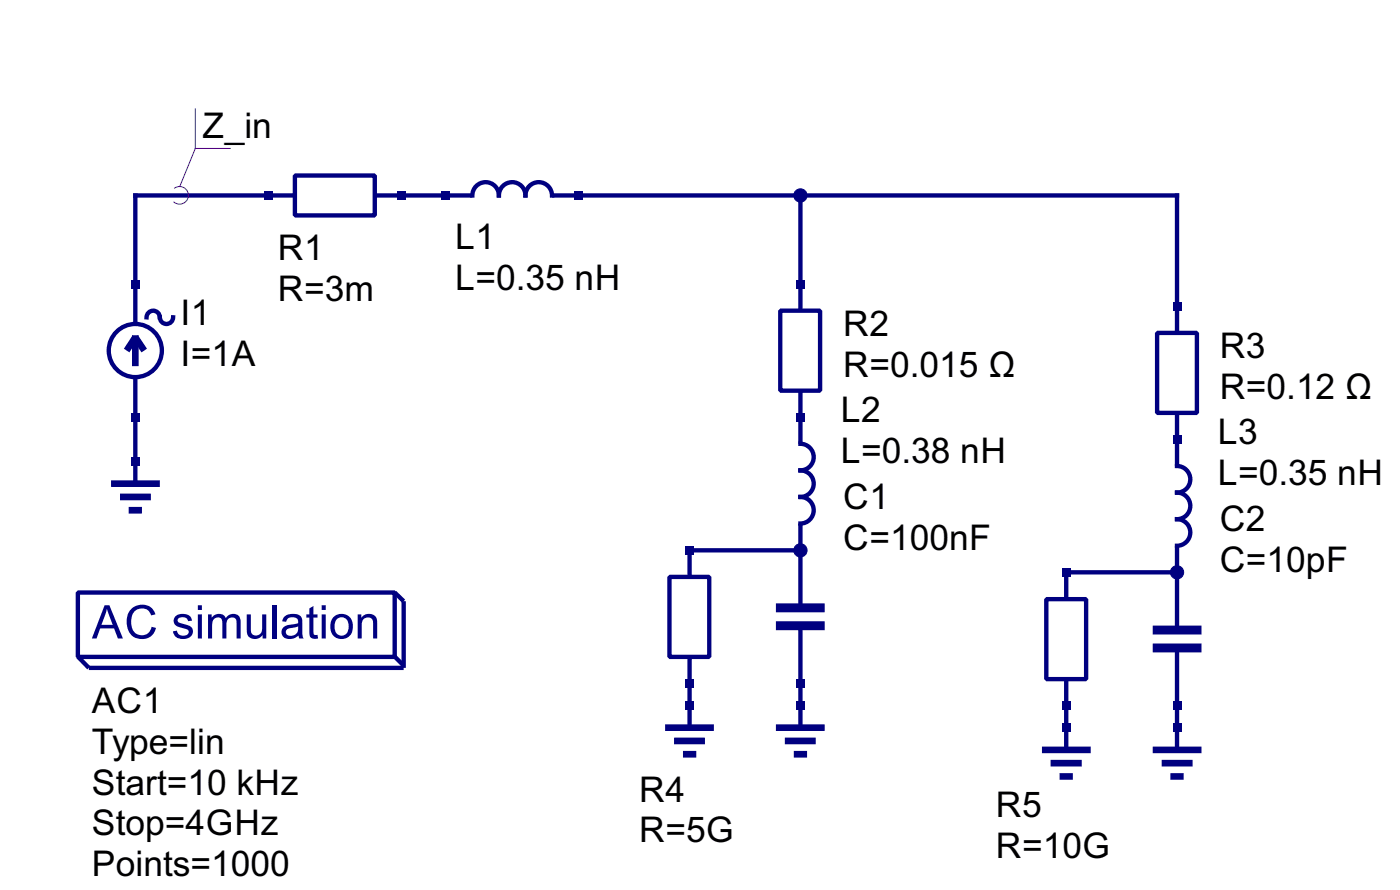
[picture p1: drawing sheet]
<svg xmlns="http://www.w3.org/2000/svg" width="116mm" height="74mm" viewBox="0 0 116 74" stroke-linecap="round" stroke-linejoin="round" font-family="sans-serif">
<g fill="none" stroke="#000080" stroke-width=".36">
<path d="M24.4 14.5h6.7v3.3h-6.7zM24.4 16.2h-13.2v10.6M31.1 16.2h8.1a1.1 1.1 0 0 1 1.1-1.1 1.1 1.1 0 0 1 1.1 1.1 1.1 1.1 0 0 1 1.1-1.1 1.1 1.1 0 0 1 1.1 1.1 1.1 1.1 0 0 1 1.1-1.1 1.1 1.1 0 0 1 1.1 1.1h51.8v11.4M66.4 16.2v9.5M11.2 31.3v8.8M12.1 26.3a.55 .55 0 0 1 .6-.6 .55 .55 0 0 1 .6 .6 .55 .55 0 0 0 .5 .5 .55 .55 0 0 0 .6-.5M64.7 25.7h3.3v6.7h-3.3zM66.4 32.4v4.4a1.1 1.1 0 0 1 1.1 1.1 1.1 1.1 0 0 1-1.1 1.1 1.1 1.1 0 0 1 1.1 1.1 1.1 1.1 0 0 1-1.1 1.1 1.1 1.1 0 0 1 1.1 1.1 1.1 1.1 0 0 1-1.1 1.1v7M95.9 27.6h3.3v6.6h-3.3zM97.6 34.2v4.4a1.1 1.1 0 0 1 1.1 1.1 1.1 1.1 0 0 1-1.1 1.1 1.1 1.1 0 0 1 1.1 1.1 1.1 1.1 0 0 1-1.1 1.1 1.1 1.1 0 0 1 1.1 1.1 1.1 1.1 0 0 1-1.1 1.1v7M6.5 49.1h26.2v5.3h-26.2zM32.7 49.1l.8 .7v5.5h-26.1l-.9-.9"/>
<path d="M32.7 54.4l.8 .7M55.5 47.8h3.3v6.6h-3.3zM57.2 54.4v5.9M66.4 51.8v8.5M66.4 45.6h-9.2v2.2M86.7 49.6h3.3v6.7h-3.3zM88.4 56.2v5.9M97.6 53.7v8.4M97.6 47.4h-9.2v2.2"/>
<circle cx="11.2" cy="29" r="2.2"/>
</g>
<g fill="none" stroke="#000080" stroke-width=".55">
<path d="M10.5 29l.7-1.1 .8 1.1M11.2 27.8v2.5M9.2 40.1h4.1M9.9 41.2h2.6M10.7 42.3h1.1M55.1 60.3h4.1M55.9 61.4h2.5M56.6 62.5h1.1M64.3 60.3h4.1M65.1 61.4h2.5M65.8 62.5h1.1M86.4 62.1h4"/>
<path d="M87.1 63.2h2.6M87.8 64.3h1.1M95.6 62.1h4M96.3 63.2h2.6M97 64.3h1.1"/>
</g>
<path d="M64.3 50.4h4.1M64.3 51.8h4.1M95.6 52.2h4M95.6 53.7h4" fill="none" stroke="#000080" stroke-width=".74" stroke-linecap="butt"/>
<path d="M14.5 15.6a.73 .73 0 0 1 1 .1 .73 .73 0 0 1-.1 1 .73 .73 0 0 1-1 0M16.2 12.3h2.9M16.2 9v3.3M16.2 12.3l-1.3 3.2" fill="none" stroke="#800080" stroke-width=".08"/>
<g fill="#000080">
<path d="M66 58.1h.7v.7h-.7z"/>
<path d="M66 56.2h.7v.8h-.7z"/>
</g>
<circle cx="66.4" cy="45.6" r=".55" fill="#000080" stroke="#000080" stroke-width=".08"/>
<g fill="#000080">
<path d="M66 34.2h.7v.7h-.7z"/>
<path d="M10.9 37.9h.7v.7h-.7z"/>
<path d="M66 23.2h.7v.7h-.7z"/>
<path d="M56.8 58.1h.7v.7h-.7z"/>
<path d="M97.2 59.9h.8v.8h-.8z"/>
<path d="M97.2 58.1h.8v.7h-.8z"/>
</g>
<circle cx="97.6" cy="47.4" r=".55" fill="#000080" stroke="#000080" stroke-width=".08"/>
<g fill="#000080">
<path d="M97.2 36h.8v.8h-.8z"/>
<path d="M97.2 25h.8v.7h-.8z"/>
<path d="M88 59.9h.8v.8h-.8z"/>
<path d="M36.6 15.8h.7v.8h-.7z"/>
<path d="M47.6 15.8h.7v.8h-.7z"/>
<path d="M10.9 23.2h.7v.7h-.7z"/>
<path d="M10.9 34.2h.7v.7h-.7z"/>
<path d="M88 47.1h.8v.7h-.8z"/>
<path d="M88 58.1h.8v.7h-.8z"/>
<path d="M56.8 45.2h.7v.8h-.7z"/>
<path d="M56.8 56.2h.7v.8h-.7z"/>
<path d="M21.9 15.8h.7v.8h-.7z"/>
<path d="M32.9 15.8h.8v.8h-.8z"/>
</g>
<circle cx="66.4" cy="16.2" r=".55" fill="#000080" stroke="#000080" stroke-width=".08"/>
<text font-size="4.3" fill="#000080" x="7.6" y="52.9">AC simulation</text>
<g font-size="3.3">
<text x="16.8" y="11.5">Z_in</text>
<text x="23" y="21.6">R1</text>
<text x="37.7" y="20.7">L1</text>
<text x="15" y="26.9">I1</text>
<text x="23" y="25">R=3m</text>
<text x="37.7" y="24">L=0.35 nH</text>
<text x="69.9" y="27.8">R2</text>
<text x="101.1" y="29.7">R3</text>
<text x="15" y="30.3">I=1A</text>
<text x="69.7" y="35">L2</text>
<text x="69.9" y="31.2">R=0.015 Ω</text>
<text x="101.1" y="33">R=0.12 Ω</text>
<text x="69.7" y="38.4">L=0.38 nH</text>
<text x="101" y="36.8">L3</text>
<text x="101" y="40.2">L=0.35 nH</text>
<text x="69.9" y="42.1">C1</text>
<text x="69.9" y="45.5">C=100nF</text>
<text x="101.1" y="44">C2</text>
<text x="101.1" y="47.4">C=10pF</text>
<text x="7.6" y="59.1">AC1</text>
<text x="7.6" y="62.4">Type=lin</text>
<text x="7.6" y="65.8">Start=10 kHz</text>
<text x="7.6" y="69.2">Stop=4GHz</text>
<text x="53" y="66.4">R4</text>
<text x="53" y="69.8">R=5G</text>
<text x="82.6" y="67.7">R5</text>
<text x="82.6" y="71.1">R=10G</text>
<text x="7.6" y="72.6">Points=1000</text>
</g>
</svg>
